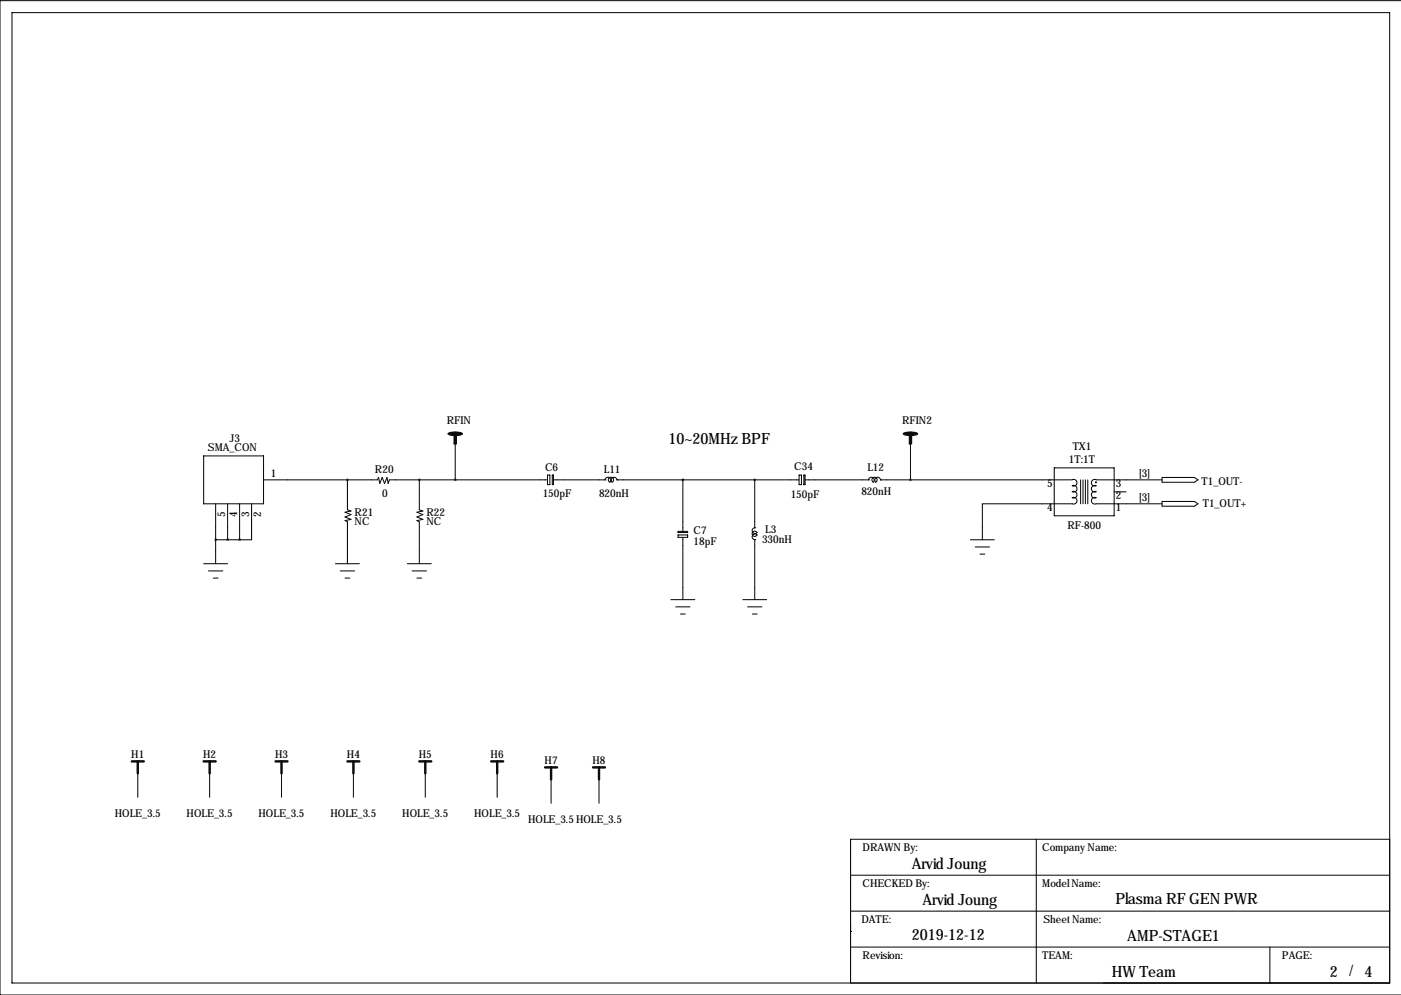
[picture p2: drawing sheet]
<svg xmlns="http://www.w3.org/2000/svg" width="297mm" height="211mm" viewBox="0 0 297 211" stroke-linecap="round" stroke-linejoin="round" font-family="sans-serif">
<g fill="none" stroke="#000" stroke-width=".21">
<path d="M2.5 2.7h292.1v205.7h-292.1zM297.1 .1h-297.1v210.9h297.1M43.2 96.7h12.7v10.1h-12.7zM96.5 94.1v7.6M193 94.1v7.6M223.5 99.2h12.7v10.2h-12.7zM43.2 119.5h5.1M45.7 106.8v12.7M45.7 114.4h5.1M48.3 106.8v7.6M50.8 106.8v7.6M53.3 106.8v7.6h-2.5"/>
<path d="M55.9 101.7h24.1l.3-.5 .2 1.3 .5-1.3 .5 1.3 .5-1.3 .3 1.3 .2-.8h33.6M71.1 119.5h5.1M73.7 101.7v6.4l.7 .2-1.2 .3 1.2 .5-1.2 .5 1.2 .5-1.2 .3 .5 .2v8.9M86.4 119.5h5M88.9 101.7v6.4l.8 .2-1.3 .3 1.3 .5-1.3 .5 1.3 .5-1.3 .3 .5 .2v8.9M116.1 100.7h.5v2.1h-.5zM117.1 100.7h.2v2.1h-.2zM117.3 101.7h11M128.3 101.7h.1M128.3 101.7a.61 .61 0 0 1 .9-.5 .61 .61 0 0 1 .1 1.1 .56 .56 0 0 1-.2-.9 .56 .56 0 0 1 .9 0 .56 .56 0 0 1-.2 .8 .61 .61 0 0 1 .1-1 .61 .61 0 0 1 .9 .5M130.8 101.7h.1M130.8 101.7h38.6"/>
<path d="M143.8 112.7h2v.2h-2zM143.8 113.4h2v.5h-2zM144.8 101.7v11M144.8 113.9v13.2M160 114.4h.1M160 111.9h.1M160 101.7v10.2M160 114.4v12.7M160 111.9a.61 .61 0 0 0-.5 .9 .61 .61 0 0 0 1 .1M160.5 112.9a.56 .56 0 0 0-.8-.2 .56 .56 0 0 0 0 .9 .56 .56 0 0 0 .8-.2M160.5 113.4a.61 .61 0 0 0-1 .2 .61 .61 0 0 0 .5 .8M169.4 100.7h.5v2.1h-.5z"/>
<path d="M170.4 100.7h.3v2.1h-.3zM170.7 101.7h13.4M184.1 101.7h.1M184.2 101.7a.61 .61 0 0 1 .8-.5 .61 .61 0 0 1 .2 1.1 .56 .56 0 0 1-.2-.9 .56 .56 0 0 1 .8 0 .56 .56 0 0 1-.1 .8 .61 .61 0 0 1 .1-1 .61 .61 0 0 1 .9 .5M186.7 101.7h40.6a.71 .71 0 0 1 1 .6 .71 .71 0 0 1-1 .7 .71 .71 0 0 1 1 .6 .71 .71 0 0 1-1 .6 .71 .71 0 0 1 1 .7 .71 .71 0 0 1-1 .6 .71 .71 0 0 1 1 .7 .71 .71 0 0 1-1 .6h-19v7.6M186.7 101.7h.1M205.7 114.4h5.1M206.8 116h3M207.8 117.5h1M229.1 101.7v5.1M229.6 101.7v5.1M230.1 101.7v5.1"/>
<path d="M230.6 101.7v5.1M236.2 104.3h2.6M246.4 101.7h-14a.71 .71 0 0 0-1 .6 .71 .71 0 0 0 1 .7 .71 .71 0 0 0-1 .6 .71 .71 0 0 0 1 .6 .71 .71 0 0 0-1 .7 .71 .71 0 0 0 1 .6 .71 .71 0 0 0-1 .7 .71 .71 0 0 0 1 .6h14M246.4 106.3h6.8l.8 .5-.8 .5h-6.8zM246.4 101.2h6.8l.8 .5-.8 .5h-6.8zM44.2 121h3M45.2 122.6h1M72.1 121h3.1M73.2 122.6h1M87.4 121h3M88.4 122.6h1M142.2 127.1h5.1"/>
<path d="M143.3 128.7h3M144.3 130.2h1M157.5 127.1h5.1M158.5 128.7h3M159.5 130.2h1M29.2 164v5.1M44.4 164v5.1M59.7 164v5.1M74.9 164v5.1M90.2 164v5.1M105.4 164v5.1M116.8 165.2v5.1"/>
<path d="M127 165.2v5.1M219.7 177.9v30.5M294.6 177.9h-114.3v30.5M180.3 197.5h.1M180.3 185.6h114.3M180.3 193.2h114.3M180.3 200.8h114.3M269.2 200.8v7.6"/>
<circle cx="232.4" cy="102.2" r=".1"/>
</g>
<path d="M96.3 92.3h.5v1.8h-.5zM95 91.9a3.4 3.4 0 0 1 3 .1 1.54 1.54 0 0 1-1.5 .3h-.2a1.08 1.08 0 0 1-1.3-.4zM192.8 92.3h.5v1.8h-.5zM191.5 91.9a3.4 3.4 0 0 1 3.1 .1 1.54 1.54 0 0 1-1.6 .3h-.2a1.08 1.08 0 0 1-1.3-.4z" fill="#000" stroke="#000" stroke-width=".21"/>
<g fill="none" stroke="#000" stroke-width=".51">
<path d="M27.9 161.4h2.6M29.2 161.4v2.6M43.2 161.4h2.5M44.4 161.4v2.6M58.4 161.4h2.6M59.7 161.4v2.6M73.7 161.4h2.5M74.9 161.4v2.6M88.9 161.4h2.5M90.2 161.4v2.6M104.1 161.4h2.6M105.4 161.4v2.6"/>
<path d="M115.6 162.7h2.5M116.8 162.7v2.5M125.7 162.7h2.6M127 162.7v2.5"/>
</g>
<path d="M73.6 101.7a.05 .05 0 0 0 .1 0 .05 .05 0 0 0-.1 0zM48.2 114.4a.05 .05 0 0 0 .1 0 .05 .05 0 0 0-.1 0zM193 101.7a.05 .05 0 0 0 .1 0 .05 .05 0 0 0-.1 0z" fill="#000" stroke="#000" stroke-width=".51"/>
<g font-size="3.3">
<text x="141.7" y="94.1">10~20MHz BPF</text>
<text x="193.3" y="184.3">Arvid Joung</text>
<text x="195.6" y="191.9">Arvid Joung</text>
<text x="236.5" y="191.7">Plasma RF GEN PWR</text>
<text x="193.3" y="199.3">2019-12-12</text>
<text x="239" y="199.5">AMP-STAGE1</text>
<text x="235.7" y="207.2">HW Team</text>
<text x="281.9" y="207.2">2</text>
<text x="286.1" y="207">/</text>
<text x="289.3" y="207.2">4</text>
</g>
<g font-size="2.3">
<text x="94.7" y="89.8">RFIN</text>
<text x="191.3" y="89.8">RFIN2</text>
<text x="44.1" y="95.7">SMA_CON</text>
<text x="48.7" y="93.6">J3</text>
<text x="227.4" y="95.4">TX1</text>
<text x="57.4" y="101.2">1</text>
<text x="79.5" y="100.2">R20</text>
<text x="115.6" y="100">C6</text>
<text x="128" y="100.2">L11</text>
<text x="168.4" y="99.7">C34</text>
<text x="183.9" y="100">L12</text>
<text x="226.6" y="98.2">1T:1T</text>
<text x="241.6" y="101.2">[3]</text>
<text x="81" y="105.3">0</text>
<text x="115.1" y="105.3">150pF</text>
<text x="127" y="105.3">820nH</text>
<text x="167.6" y="105.6">150pF</text>
<text x="182.6" y="105">820nH</text>
<text x="222" y="103.3">5</text>
<text x="236.6" y="105.8">2</text>
<text x="236.6" y="103.3">3</text>
<text x="241.6" y="106.3">[3]</text>
<text x="254.8" y="102.8">T1_OUT-</text>
<text x="255" y="107.6">T1_OUT+</text>
<text x="47.8" y="109.5" transform="rotate(-90 47.8 109.5)">5</text>
<text x="50.3" y="109.5" transform="rotate(-90 50.3 109.5)">4</text>
<text x="52.8" y="109.5" transform="rotate(-90 52.8 109.5)">3</text>
<text x="55.4" y="109.5" transform="rotate(-90 55.4 109.5)">2</text>
<text x="75.2" y="109.4">R21</text>
<text x="75.2" y="111.4">NC</text>
<text x="90.4" y="109.4">R22</text>
<text x="90.4" y="111.4">NC</text>
<text x="147.1" y="113.2">C7</text>
<text x="162.2" y="112.9">L3</text>
<text x="222" y="108.4">4</text>
<text x="226.3" y="112.2">RF-800</text>
<text x="236.6" y="108.4">1</text>
<text x="147.1" y="115.5">18pF</text>
<text x="161.6" y="115.2">330nH</text>
<text x="27.8" y="160.7">H1</text>
<text x="43.1" y="160.7">H2</text>
<text x="58.3" y="160.7">H3</text>
<text x="73.5" y="160.7">H4</text>
<text x="88.8" y="160.7">H5</text>
<text x="104" y="160.7">H6</text>
<text x="115.5" y="161.9">H7</text>
<text x="125.6" y="161.9">H8</text>
<text x="24.3" y="173.1">HOLE_3.5</text>
<text x="39.6" y="173.1">HOLE_3.5</text>
<text x="54.8" y="173.1">HOLE_3.5</text>
<text x="70.1" y="173.1">HOLE_3.5</text>
<text x="85.3" y="173.1">HOLE_3.5</text>
<text x="100.5" y="173.1">HOLE_3.5</text>
<text x="112" y="174.4">HOLE_3.5 HOLE_3.5</text>
<text x="182.9" y="180.5">DRAWN By:</text>
<text x="221" y="180.5">Company Name:</text>
<text x="182.9" y="188.1">CHECKED By:</text>
<text x="221" y="188.1">Model Name:</text>
<text x="182.6" y="195.7">DATE:</text>
<text x="221.2" y="195.7">Sheet Name:</text>
<text x="182.9" y="203.3">Revision:</text>
<text x="221" y="203.3">TEAM:</text>
<text x="271.8" y="203.3">PAGE:</text>
</g>
</svg>
